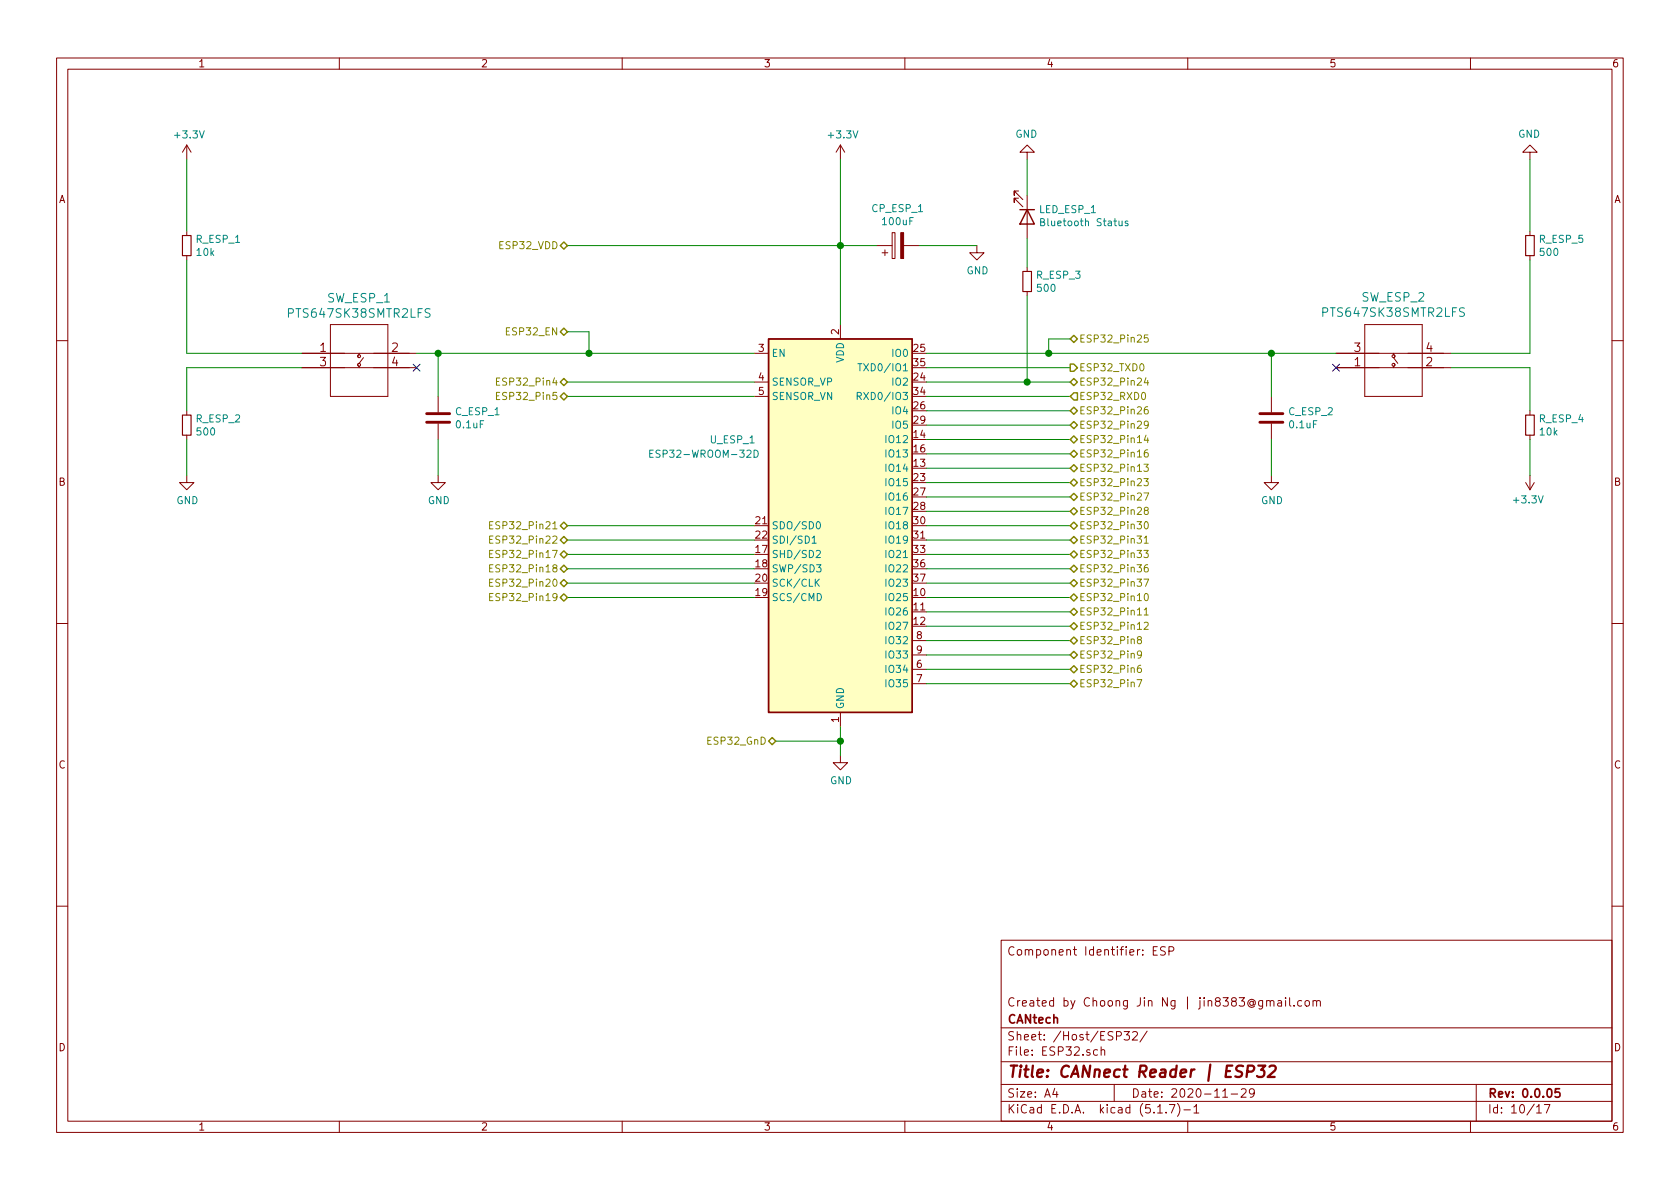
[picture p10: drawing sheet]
EESchema Schematic File Version 4
EELAYER 30 0
EELAYER END
$Descr A4 11693 8268
encoding utf-8
Sheet 10 17
Title "CANnect Reader | ESP32"
Date "2020-11-29"
Rev "0.0.05"
Comp "CANtech"
Comment1 "Created by Choong Jin Ng | jin8383@gmail.com"
Comment2 ""
Comment3 ""
Comment4 "Component Identifier: ESP"
$EndDescr
$Comp
L RF_Module:ESP32-WROOM-32D U_ESP_1
U 1 1
P 5850 3650
F 0 "U_ESP_1" H 5100 4250 50  0000 C CNN
F 1 "ESP32-WROOM-32D" H 4900 4150 50  0000 C CNN
F 2 "footprints:CANtech-ESP32-WROOM-32" H 5850 2150 50  0001 C CNN
F 3 "https://www.espressif.com/sites/default/files/documentation/esp32-wroom-32d_esp32-wroom-32u_datasheet_en.pdf" H 5550 3700 50  0001 C CNN
F 4 "Espressif Systems" H 5850 3650 50  0001 C CNN "Manufacturer"
F 5 "USB4110-GF-A" H 5850 3650 50  0001 C CNN "Part Name"
F 6 "DigiKey Canada" H 5850 3650 50  0001 C CNN "Vendor"
F 7 "1965-ESP32-WROOM-32D(4MB)CT-ND" H 5850 3650 50  0001 C CNN "digikeypn"
	1    5850 3650
	1    0    0    -1  
$EndComp
$Comp
L Device:CP CP_ESP_1
U 1 1
P 6250 1700
F 0 "CP_ESP_1" V 6505 1700 50  0000 C CNN
F 1 "100uF" V 6414 1700 50  0000 C CNN
F 2 "footprints:UCB0J101MCL1GS" H 6288 1550 50  0001 C CNN
F 3 "https://www.nichicon.co.jp/english/products/pdfs/e-ucb.pdf" H 6250 1700 50  0001 C CNN
F 4 "Nichicon" H 6250 1700 50  0001 C CNN "Manufacturer"
F 5 "UCB0J101MCL1GS" H 6250 1700 50  0001 C CNN "Part Name"
F 6 "DigiKey Canada" H 6250 1700 50  0001 C CNN "Vendor"
F 7 "493-9357-1-ND" H 6250 1700 50  0001 C CNN "digikeypn"
	1    6250 1700
	0    -1   -1   0   
$EndComp
Wire Wire Line
	5850 1700 6100 1700
Wire Wire Line
	5850 1700 5850 2250
Text HLabel 3950 1700 0    50   BiDi ~ 0
ESP32_VDD
$Comp
L power:+3.3V #PWR0117
U 1 1
P 5850 1100
F 0 "#PWR0117" H 5850 950 50  0001 C CNN
F 1 "+3.3V" H 5865 1273 50  0000 C CNN
F 2 "" H 5850 1100 50  0001 C CNN
F 3 "" H 5850 1100 50  0001 C CNN
	1    5850 1100
	1    0    0    -1  
$EndComp
Wire Wire Line
	5850 1700 3950 1700
Connection ~ 5850 1700
Wire Wire Line
	5850 1100 5850 1700
$Comp
L power:GND #PWR0118
U 1 1
P 6800 1700
F 0 "#PWR0118" H 6800 1450 50  0001 C CNN
F 1 "GND" H 6805 1527 50  0000 C CNN
F 2 "" H 6800 1700 50  0001 C CNN
F 3 "" H 6800 1700 50  0001 C CNN
	1    6800 1700
	1    0    0    -1  
$EndComp
Wire Wire Line
	6400 1700 6800 1700
Text HLabel 3950 2300 0    50   BiDi ~ 0
ESP32_EN
$Comp
L PTS647SK38SMTR2LFS:PTS647SK38SMTR2LFS SW_ESP_1
U 1 1
P 1700 2450
F 0 "SW_ESP_1" H 2500 2837 60  0000 C CNN
F 1 "PTS647SK38SMTR2LFS" H 2500 2731 60  0000 C CNN
F 2 "footprints:PTS647SK38SMTR2LFS" H 2500 2690 60  0001 C CNN
F 3 "https://www.ckswitches.com/media/2567/pts647.pdf" H 2500 2731 60  0001 C CNN
F 4 "C&K" H 1700 2450 50  0001 C CNN "Manufacturer"
F 5 "PTS 647 SK38 SMTR2 LFS" H 1700 2450 50  0001 C CNN "Part Name"
F 6 "DigiKey Canada" H 1700 2450 50  0001 C CNN "Vendor"
F 7 "PTS647SK38SMTR2LFSCT-ND" H 1700 2450 50  0001 C CNN "digikeypn"
	1    1700 2450
	1    0    0    -1  
$EndComp
Wire Wire Line
	2900 2450 3050 2450
Wire Wire Line
	3950 2300 4100 2300
Wire Wire Line
	4100 2300 4100 2450
$Comp
L Device:R_Small R_ESP_1
U 1 1
P 1300 1700
F 0 "R_ESP_1" H 1359 1746 50  0000 L CNN
F 1 "10k" H 1359 1655 50  0000 L CNN
F 2 "footprints:RESC1608X55N" H 1300 1700 50  0001 C CNN
F 3 "https://www.yageo.com/upload/media/product/productsearch/datasheet/rchip/PYu-RT_1-to-0.01_RoHS_L_12.pdf" H 1300 1700 50  0001 C CNN
F 4 "Yageo" H 1300 1700 50  0001 C CNN "Manufacturer"
F 5 "RT0603FRE0710KL" H 1300 1700 50  0001 C CNN "Part Name"
F 6 "DigiKey Canada" H 1300 1700 50  0001 C CNN "Vendor"
F 7 "YAG2321CT-ND" H 1300 1700 50  0001 C CNN "digikeypn"
	1    1300 1700
	1    0    0    -1  
$EndComp
$Comp
L Device:R_Small R_ESP_2
U 1 1
P 1300 2950
F 0 "R_ESP_2" H 1359 2996 50  0000 L CNN
F 1 "500" H 1359 2905 50  0000 L CNN
F 2 "footprints:RESC1508X55N" H 1300 2950 50  0001 C CNN
F 3 "https://www.vishay.com/docs/28916/mcxhp.pdf" H 1300 2950 50  0001 C CNN
F 4 "Vishay" H 1300 2950 50  0001 C CNN "Manufacturer"
F 5 "MCT0603PD4990DP500" H 1300 2950 50  0001 C CNN "Part Name"
F 6 "DigiKey Canada" H 1300 2950 50  0001 C CNN "Vendor"
F 7 "749-1523-1-ND" H 1300 2950 50  0001 C CNN "digikeypn"
	1    1300 2950
	1    0    0    -1  
$EndComp
Wire Wire Line
	2100 2450 1300 2450
Wire Wire Line
	1300 2450 1300 1800
Wire Wire Line
	2100 2550 1300 2550
Wire Wire Line
	1300 2550 1300 2850
$Comp
L power:+3.3V #PWR0119
U 1 1
P 1300 1100
F 0 "#PWR0119" H 1300 950 50  0001 C CNN
F 1 "+3.3V" H 1315 1273 50  0000 C CNN
F 2 "" H 1300 1100 50  0001 C CNN
F 3 "" H 1300 1100 50  0001 C CNN
	1    1300 1100
	1    0    0    -1  
$EndComp
Wire Wire Line
	1300 1100 1300 1600
$Comp
L power:GND #PWR0120
U 1 1
P 1300 3300
F 0 "#PWR0120" H 1300 3050 50  0001 C CNN
F 1 "GND" H 1305 3127 50  0000 C CNN
F 2 "" H 1300 3300 50  0001 C CNN
F 3 "" H 1300 3300 50  0001 C CNN
	1    1300 3300
	1    0    0    -1  
$EndComp
Wire Wire Line
	1300 3300 1300 3050
$Comp
L PTS647SK38SMTR2LFS:PTS647SK38SMTR2LFS SW_ESP_2
U 1 1
P 8900 2550
F 0 "SW_ESP_2" H 9700 2063 60  0000 C CNN
F 1 "PTS647SK38SMTR2LFS" H 9700 2169 60  0000 C CNN
F 2 "footprints:PTS647SK38SMTR2LFS" H 9700 2790 60  0001 C CNN
F 3 "https://www.ckswitches.com/media/2567/pts647.pdf" H 9700 2831 60  0001 C CNN
F 4 "C&K" H 8900 2550 50  0001 C CNN "Manufacturer"
F 5 "PTS 647 SK38 SMTR2 LFS" H 8900 2550 50  0001 C CNN "Part Name"
F 6 "DigiKey Canada" H 8900 2550 50  0001 C CNN "Vendor"
F 7 "PTS647SK38SMTR2LFSCT-ND" H 8900 2550 50  0001 C CNN "digikeypn"
	1    8900 2550
	1    0    0    1   
$EndComp
$Comp
L Device:R_Small R_ESP_4
U 1 1
P 10650 2950
F 0 "R_ESP_4" H 10709 2996 50  0000 L CNN
F 1 "10k" H 10709 2905 50  0000 L CNN
F 2 "footprints:RESC1608X55N" H 10650 2950 50  0001 C CNN
F 3 "https://www.yageo.com/upload/media/product/productsearch/datasheet/rchip/PYu-RT_1-to-0.01_RoHS_L_12.pdf" H 10650 2950 50  0001 C CNN
F 4 "Yageo" H 10650 2950 50  0001 C CNN "Manufacturer"
F 5 "RT0603FRE0710KL" H 10650 2950 50  0001 C CNN "Part Name"
F 6 "DigiKey Canada" H 10650 2950 50  0001 C CNN "Vendor"
F 7 "YAG2321CT-ND" H 10650 2950 50  0001 C CNN "digikeypn"
	1    10650 2950
	1    0    0    -1  
$EndComp
$Comp
L Device:R_Small R_ESP_5
U 1 1
P 10650 1700
F 0 "R_ESP_5" H 10709 1746 50  0000 L CNN
F 1 "500" H 10709 1655 50  0000 L CNN
F 2 "footprints:RESC1508X55N" H 10650 1700 50  0001 C CNN
F 3 "https://www.vishay.com/docs/28916/mcxhp.pdf" H 10650 1700 50  0001 C CNN
F 4 "Vishay" H 10650 1700 50  0001 C CNN "Manufacturer"
F 5 "MCT0603PD4990DP500" H 10650 1700 50  0001 C CNN "Part Name"
F 6 "DigiKey Canada" H 10650 1700 50  0001 C CNN "Vendor"
F 7 "749-1523-1-ND" H 10650 1700 50  0001 C CNN "digikeypn"
	1    10650 1700
	1    0    0    -1  
$EndComp
Wire Wire Line
	10650 2450 10650 1800
Wire Wire Line
	10650 2550 10650 2850
$Comp
L power:+3.3V #PWR0121
U 1 1
P 10650 3300
F 0 "#PWR0121" H 10650 3150 50  0001 C CNN
F 1 "+3.3V" H 10665 3473 50  0000 C CNN
F 2 "" H 10650 3300 50  0001 C CNN
F 3 "" H 10650 3300 50  0001 C CNN
	1    10650 3300
	-1   0    0    1   
$EndComp
Wire Wire Line
	10650 1100 10650 1600
$Comp
L power:GND #PWR0122
U 1 1
P 10650 1100
F 0 "#PWR0122" H 10650 850 50  0001 C CNN
F 1 "GND" H 10655 927 50  0000 C CNN
F 2 "" H 10650 1100 50  0001 C CNN
F 3 "" H 10650 1100 50  0001 C CNN
	1    10650 1100
	-1   0    0    1   
$EndComp
Wire Wire Line
	10650 3300 10650 3050
Wire Wire Line
	10100 2450 10650 2450
Wire Wire Line
	10650 2550 10100 2550
$Comp
L Device:C C_ESP_1
U 1 1
P 3050 2900
F 0 "C_ESP_1" H 3165 2946 50  0000 L CNN
F 1 "0.1uF" H 3165 2855 50  0000 L CNN
F 2 "footprints:CAPC1608X90" H 3088 2750 50  0001 C CNN
F 3 "https://www.yageo.com/upload/media/product/productsearch/datasheet/mlcc/UPY-GPHC_X7R_6.3V-to-50V_18.pdf" H 3050 2900 50  0001 C CNN
F 4 "Yageo" H 3050 2900 50  0001 C CNN "Manufacturer"
F 5 "CC0603JRX7R8BB104" H 3050 2900 50  0001 C CNN "Part Name"
F 6 "DigiKey Canada" H 3050 2900 50  0001 C CNN "Vendor"
F 7 "311-1777-1-ND" H 3050 2900 50  0001 C CNN "digikeypn"
	1    3050 2900
	1    0    0    -1  
$EndComp
NoConn ~ 2900 2550
Wire Wire Line
	3050 2750 3050 2450
$Comp
L power:GND #PWR0123
U 1 1
P 3050 3300
F 0 "#PWR0123" H 3050 3050 50  0001 C CNN
F 1 "GND" H 3055 3127 50  0000 C CNN
F 2 "" H 3050 3300 50  0001 C CNN
F 3 "" H 3050 3300 50  0001 C CNN
	1    3050 3300
	1    0    0    -1  
$EndComp
Wire Wire Line
	3050 3300 3050 3050
Wire Wire Line
	6450 2450 7300 2450
NoConn ~ 9300 2550
$Comp
L Device:C C_ESP_2
U 1 1
P 8850 2900
F 0 "C_ESP_2" H 8965 2946 50  0000 L CNN
F 1 "0.1uF" H 8965 2855 50  0000 L CNN
F 2 "footprints:CAPC1608X90" H 8888 2750 50  0001 C CNN
F 3 "https://www.yageo.com/upload/media/product/productsearch/datasheet/mlcc/UPY-GPHC_X7R_6.3V-to-50V_18.pdf" H 8850 2900 50  0001 C CNN
F 4 "Yageo" H 8850 2900 50  0001 C CNN "Manufacturer"
F 5 "CC0603JRX7R8BB104" H 8850 2900 50  0001 C CNN "Part Name"
F 6 "DigiKey Canada" H 8850 2900 50  0001 C CNN "Vendor"
F 7 "311-1777-1-ND" H 8850 2900 50  0001 C CNN "digikeypn"
	1    8850 2900
	1    0    0    -1  
$EndComp
$Comp
L power:GND #PWR0124
U 1 1
P 8850 3300
F 0 "#PWR0124" H 8850 3050 50  0001 C CNN
F 1 "GND" H 8855 3127 50  0000 C CNN
F 2 "" H 8850 3300 50  0001 C CNN
F 3 "" H 8850 3300 50  0001 C CNN
	1    8850 3300
	1    0    0    -1  
$EndComp
Wire Wire Line
	8850 3300 8850 3050
Connection ~ 4100 2450
Wire Wire Line
	4100 2450 5250 2450
Connection ~ 3050 2450
Wire Wire Line
	3050 2450 4100 2450
Wire Wire Line
	5250 2650 3950 2650
Wire Wire Line
	3950 2750 5250 2750
Wire Wire Line
	5250 3650 3950 3650
Wire Wire Line
	3950 3750 5250 3750
Wire Wire Line
	5250 3850 3950 3850
Wire Wire Line
	5250 4050 3950 4050
Wire Wire Line
	3950 3950 5250 3950
Wire Wire Line
	3950 4150 5250 4150
$Comp
L power:GND #PWR0126
U 1 1
P 5850 5250
F 0 "#PWR0126" H 5850 5000 50  0001 C CNN
F 1 "GND" H 5855 5077 50  0000 C CNN
F 2 "" H 5850 5250 50  0001 C CNN
F 3 "" H 5850 5250 50  0001 C CNN
	1    5850 5250
	1    0    0    -1  
$EndComp
Wire Wire Line
	5850 5050 5850 5150
Text HLabel 5400 5150 0    50   BiDi ~ 0
ESP32_GnD
Wire Wire Line
	5400 5150 5850 5150
Connection ~ 5850 5150
Wire Wire Line
	5850 5150 5850 5250
Text HLabel 7450 2550 2    50   Output ~ 0
ESP32_TXD0
Wire Wire Line
	7450 2350 7300 2350
Wire Wire Line
	7300 2350 7300 2450
Connection ~ 7300 2450
Wire Wire Line
	7300 2450 8850 2450
Wire Wire Line
	7450 2550 6450 2550
Wire Wire Line
	7450 2750 6450 2750
Text HLabel 7450 2850 2    50   BiDi ~ 0
ESP32_Pin26
Wire Wire Line
	6450 2850 7450 2850
Wire Wire Line
	7450 2950 6450 2950
Wire Wire Line
	7450 3050 6450 3050
Wire Wire Line
	7450 3150 6450 3150
Wire Wire Line
	7450 4750 6450 4750
Wire Wire Line
	6450 4650 7450 4650
Wire Wire Line
	7450 4550 6450 4550
Wire Wire Line
	6450 4450 7450 4450
Wire Wire Line
	7450 4350 6450 4350
Wire Wire Line
	6450 4250 7450 4250
Wire Wire Line
	7450 4150 6450 4150
Wire Wire Line
	6450 4050 7450 4050
Wire Wire Line
	7450 3950 6450 3950
Wire Wire Line
	6450 3850 7450 3850
Wire Wire Line
	7450 3450 6450 3450
Wire Wire Line
	6450 3550 7450 3550
Wire Wire Line
	7450 3650 6450 3650
Wire Wire Line
	6450 3750 7450 3750
Wire Wire Line
	7450 3250 6450 3250
Wire Wire Line
	7450 3350 6450 3350
Wire Wire Line
	8850 2750 8850 2450
Connection ~ 8850 2450
Wire Wire Line
	8850 2450 9300 2450
Text HLabel 7450 2750 2    50   Input ~ 0
ESP32_RXD0
Text HLabel 7450 4450 2    50   BiDi ~ 0
ESP32_Pin8
Text HLabel 7450 3950 2    50   BiDi ~ 0
ESP32_Pin36
Text HLabel 7450 3850 2    50   BiDi ~ 0
ESP32_Pin33
Text HLabel 7450 3750 2    50   BiDi ~ 0
ESP32_Pin31
Text HLabel 7450 3650 2    50   BiDi ~ 0
ESP32_Pin30
Text HLabel 7450 3550 2    50   BiDi ~ 0
ESP32_Pin28
Text HLabel 7450 3450 2    50   BiDi ~ 0
ESP32_Pin27
Text HLabel 7450 3350 2    50   BiDi ~ 0
ESP32_Pin23
Text HLabel 7450 3250 2    50   BiDi ~ 0
ESP32_Pin13
Text HLabel 7450 3150 2    50   BiDi ~ 0
ESP32_Pin16
Text HLabel 7450 3050 2    50   BiDi ~ 0
ESP32_Pin14
Text HLabel 7450 2950 2    50   BiDi ~ 0
ESP32_Pin29
$Comp
L power:GND #PWR0125
U 1 1
P 7150 1100
F 0 "#PWR0125" H 7150 850 50  0001 C CNN
F 1 "GND" H 7155 927 50  0000 C CNN
F 2 "" H 7150 1100 50  0001 C CNN
F 3 "" H 7150 1100 50  0001 C CNN
	1    7150 1100
	-1   0    0    1   
$EndComp
Wire Wire Line
	6450 2650 7150 2650
Wire Wire Line
	7150 1100 7150 1350
Wire Wire Line
	7150 1650 7150 1850
Wire Wire Line
	7150 2650 7150 2050
$Comp
L Device:R_Small R_ESP_3
U 1 1
P 7150 1950
F 0 "R_ESP_3" H 7209 1996 50  0000 L CNN
F 1 "500" H 7209 1905 50  0000 L CNN
F 2 "footprints:RESC1508X55N" H 7150 1950 50  0001 C CNN
F 3 "https://www.vishay.com/docs/28916/mcxhp.pdf" H 7150 1950 50  0001 C CNN
F 4 "Vishay" H 7150 1950 50  0001 C CNN "Manufacturer"
F 5 "MCT0603PD4990DP500" H 7150 1950 50  0001 C CNN "Part Name"
F 6 "DigiKey Canada" H 7150 1950 50  0001 C CNN "Vendor"
F 7 "749-1523-1-ND" H 7150 1950 50  0001 C CNN "digikeypn"
	1    7150 1950
	1    0    0    -1  
$EndComp
$Comp
L Device:LED LED_ESP_1
U 1 1
P 7150 1500
F 0 "LED_ESP_1" V 7097 1580 50  0000 L CNN
F 1 "Bluetooth Status" V 7188 1580 50  0000 L CNN
F 2 "LED_SMD:LED_0603_1608Metric" H 7150 1500 50  0001 C CNN
F 3 "https://www.we-online.de/katalog/datasheet/150060VS75000.pdf" H 7150 1500 50  0001 C CNN
F 4 "Würth Elektronik" H 7150 1500 50  0001 C CNN "Manufacturer"
F 5 "150060VS75000" H 7150 1500 50  0001 C CNN "Part Name"
F 6 "DigiKey Canada" H 7150 1500 50  0001 C CNN "Vendor"
F 7 "732-4980-1-ND" H 7150 1500 50  0001 C CNN "digikeypn"
	1    7150 1500
	0    1    1    0   
$EndComp
Text HLabel 3950 4150 0    50   BiDi ~ 0
ESP32_Pin19
Text HLabel 3950 4050 0    50   BiDi ~ 0
ESP32_Pin20
Text HLabel 3950 3950 0    50   BiDi ~ 0
ESP32_Pin18
Text HLabel 3950 3850 0    50   BiDi ~ 0
ESP32_Pin17
Text HLabel 3950 3750 0    50   BiDi ~ 0
ESP32_Pin22
Text HLabel 3950 3650 0    50   BiDi ~ 0
ESP32_Pin21
Text HLabel 3950 2750 0    50   BiDi ~ 0
ESP32_Pin5
Text HLabel 3950 2650 0    50   BiDi ~ 0
ESP32_Pin4
Text HLabel 7450 4050 2    50   BiDi ~ 0
ESP32_Pin37
Text HLabel 7450 4150 2    50   BiDi ~ 0
ESP32_Pin10
Text HLabel 7450 4250 2    50   BiDi ~ 0
ESP32_Pin11
Text HLabel 7450 4350 2    50   BiDi ~ 0
ESP32_Pin12
Text HLabel 7450 4550 2    50   BiDi ~ 0
ESP32_Pin9
Text HLabel 7450 4750 2    50   BiDi ~ 0
ESP32_Pin7
Text HLabel 7450 4650 2    50   BiDi ~ 0
ESP32_Pin6
Text HLabel 7450 2650 2    50   BiDi ~ 0
ESP32_Pin24
Text HLabel 7450 2350 2    50   BiDi ~ 0
ESP32_Pin25
Connection ~ 7150 2650
Wire Wire Line
	7150 2650 7450 2650
$EndSCHEMATC
